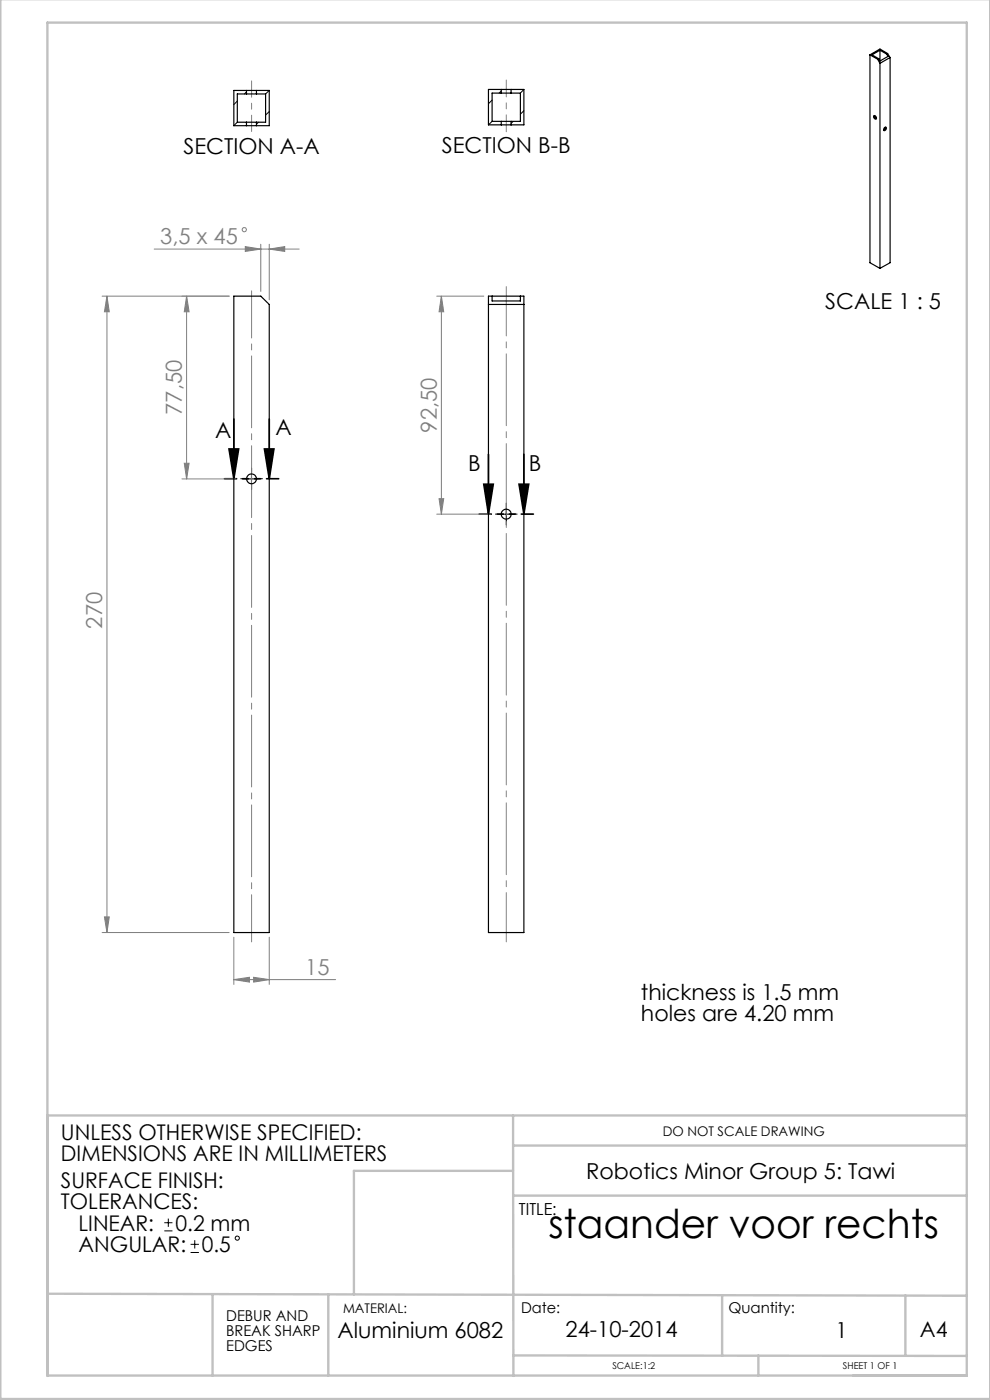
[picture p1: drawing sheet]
<svg xmlns="http://www.w3.org/2000/svg" width="210mm" height="297mm" viewBox="0 0 210 297" stroke-linecap="round" stroke-linejoin="round" font-family="sans-serif">
<g fill="none" stroke="#808080" stroke-width=".21">
<path d="M32.7 52.8h30.8M52 52.3l3.3 .5-3.3 .5zM55.3 51.8v10M57.1 52.8l3.3-.5v1zM57.1 51.8v11.8M21.7 62.8h26.9M22.7 62.8l.5 3.3h-1zM22.7 62.8v135M39.6 62.8v38.8M39.6 62.8l.5 3.3h-1zM92.6 62.8h10M93.6 62.8l.5 3.3h-1z"/>
<path d="M93.6 62.8v46.3M39.1 98.3h1l-.5 3.3zM38.6 101.6h11.5M92.6 109.1h11.5M93.1 105.8h1l-.5 3.3zM21.7 197.8h26.9M22.2 194.5h1l-.5 3.3zM49.6 198.8v10M57.1 198.8v10M49.6 207.8l3.3-.5v1zM49.6 207.8h21.6M53.8 207.3l3.3 .5-3.3 .5z"/>
<circle cx="51.8" cy="48.7" r=".46"/>
</g>
<g fill="none" stroke="#000" stroke-width=".21">
<path d="M52.1 101.6h2.5M53.3 100.3v2.5M106.1 109.1h2.5M107.4 107.8v2.5M34.9 259.4h1.7M35.7 258.5v1.8M34.9 261.1h1.7M40.4 265.7h1.8M40.4 264h1.8M41.3 263.1v1.8"/>
<circle cx="50.3" cy="262.7" r=".44"/>
</g>
<path d="M48.6 95.2h2l-1 6.4zM49.6 88.9v12.7M56.1 95.2h2l-1 6.4zM57.1 88.9v12.7M103.6 96.4v12.7M111.1 96.4v12.7M102.6 102.7h2l-1 6.4zM110.1 102.7h2l-1 6.4z" fill="none" stroke="#000" stroke-width=".35"/>
<path d="M52.1 101.6h-1M53.4 100.3v-1M53.4 102.8v1.1M54.6 101.6h1.1M106.1 109.1h-1M107.4 107.8v-1M107.4 110.3v1.1M108.6 109.1h1.1" fill="none" stroke="#000" stroke-width=".21" stroke-dasharray="15.2 1.3 1.3 1.3"/>
<path d="M59.1 101.6h-11.5M113.1 109.1h-11.5" fill="none" stroke="#000" stroke-width=".35" stroke-dasharray="6.3 1.3 1.3 1.3 1.3 1.3" stroke-dashoffset="3.8"/>
<path d="M53.4 61.7v138.1" fill="none" stroke="#808080" stroke-width=".21" stroke-dasharray="15.2 1.3 1.3 1.3" stroke-dashoffset="5.2"/>
<path d="M107.4 60.8v139" fill="none" stroke="#808080" stroke-width=".21" stroke-dasharray="15.2 1.3 1.3 1.3" stroke-dashoffset="4.8"/>
<path d="M53.4 27.9v-10.7" fill="none" stroke="#808080" stroke-width=".21" stroke-dasharray="15.2 1.3 1.3 1.3" stroke-dashoffset="11.8"/>
<path d="M107.4 28v-11" fill="none" stroke="#808080" stroke-width=".21" stroke-dasharray="15.2 1.3 1.3 1.3" stroke-dashoffset="11.7"/>
<g fill="none" stroke="#c0c0c0" stroke-width=".5">
<path d="M.1 -.1v296.9h209.9v-296.9M10.1 236.6h195M108.8 236.6l.1 55.3M108.8 253.6h96.3M108.8 248.4h-33.7v26.2M108.9 243h96.2M10.1 274.5l195 .4M45.1 274.5v17.3M69.6 274.6v17.2M153.2 274.8v12.8M192.1 274.8v12.7M10.1 291.8h195v-287h-195v287.1"/>
<path d="M108.9 287.5l96.2 .2M160.9 287.5v4.3"/>
</g>
<g fill="#000">
<path d="M56.1 95.2h2l-1 6.4zM48.6 95.2h2l-1 6.4z"/>
<path d="M110.1 102.7h2l-1 6.4zM102.6 102.7h2l-1 6.4z"/>
</g>
<g fill="#808080">
<path d="M52 52.3l3.3 .5-3.3 .5zM57.1 52.8l3.3-.5v1zM49.6 207.8l3.3-.5v1zM53.8 207.3l3.3 .5-3.3 .5z"/>
<path d="M39.1 98.3h1l-.5 3.3zM39.6 62.8l.5 3.3h-1z"/>
<path d="M93.1 105.8h1l-.5 3.3zM93.6 62.8l.5 3.3h-1z"/>
<path d="M22.7 62.8l.5 3.3h-1zM22.2 194.5h1l-.5 3.3z"/>
</g>
<g fill="none" stroke="#000" stroke-width=".25">
<path d="M52.3 19.9h2.1M52.3 19.2h2.1M52.3 19.2h-2.7v7.5h2.7M52.3 19.9h-2v6h2M52.3 19.2v.7M54.4 19.2h2.7v7.5h-2.7M54.4 19.9h1.9v6h-1.9M54.4 19.2v.7M106.3 19h2.1M106.3 19.8h2.1M106.3 19h-2.7v7.5h2.7M106.3 19.8h-1.9v5.9h1.9"/>
<path d="M106.3 19v.8M108.4 19h2.7v7.5h-2.7M108.4 19.8h2v5.9h-2M108.4 19v.8M184.5 11.6v44.1l2.2 1.2M184.5 11.6l1.7 1M186.2 12.6l.5 .8M186.4 12.4l-.2 .2M186.4 12.4l.3 .5M186.7 10.7v2.2M186.7 13.4v43.5M186.7 10.7l1.4 .8"/>
<path d="M186.7 10.7l-1.7 .9 1.4 .8M188.1 11.5l.3 .5-1.7 .9M188.3 11.4l-.2 .1M188.3 11.4l.5 .8M188.3 11.4l-1.6-1-2.2 1.2M188.8 12.2l-2.1 1.2M188.8 12.2v43.5l-2.1 1.2M52.3 26.7h2.1M52.3 25.9h2.1M52.3 25.9v.8M54.4 25.9v.8M106.3 26.5h2.1"/>
<path d="M106.3 25.7h2.1M106.3 25.7v.8M108.4 25.7v.8M185.3 24.5h.1a.42 .42 0 0 1 .5 .3 .42 .42 0 0 1-.2 .5l-.4-.4zM185.5 24.5l.1 .3 .3 .3M187.6 27.1a.28 .28 0 0 1 .5 0 .28 .28 0 0 1-.2 .4l-.1 .2a.23 .23 0 0 1-.4-.1 .23 .23 0 0 1 .1-.3zM187.8 27l-.1 .3-.3 .3M49.6 62.8h5.7l1.8 1.8v133.2h-7.5zM103.6 62.8h7.5v135h-7.5zM103.6 64.6h7.5M104.4 62.8v1h6v-1"/>
<circle cx="53.3" cy="101.6" r="1.05"/>
<circle cx="107.4" cy="109.1" r="1.06"/>
</g>
<path d="M52.3 19.5l-.4 .4M57.1 19.2l-.8 .7M106.3 19.3l-.4 .5M111.1 19l-.7 .8M50.3 21.4l-.7 .8M50.3 25.9l-.7 .8M54.8 25.9l-.4 .5M57.1 23.7l-.8 .7M104.4 21.2l-.8 .8M104.4 25.7l-.8 .8M108.9 25.7l-.5 .5M111.1 23.5l-.7 .7" fill="none" stroke="#000" stroke-width=".21"/>
<text font-size="8.5" x="116.3" y="262.6">staander voor rechts</text>
<g font-size="4.7">
<text x="38.9" y="32.7">SECTION A-A</text>
<text x="93.7" y="32.5">SECTION B-B</text>
<text x="175.1" y="65.5">SCALE 1 : 5</text>
<text x="45.7" y="92.9">A</text>
<text x="58.4" y="92.4">A</text>
<text x="99.3" y="99.9">B</text>
<text x="112.2" y="99.8">B</text>
<text x="136" y="212.1">thickness is 1.5 mm</text>
<text x="136" y="216.6">holes are 4.20 mm</text>
<text x="124.3" y="250.1">Robotics Minor Group 5: Tawi</text>
<text x="71.6" y="283.8">Aluminium 6082</text>
<text x="120" y="283.6">24-10-2014</text>
<text x="177.3" y="283.8">1</text>
</g>
<g font-size="4.7" fill="#808080">
<text x="34" y="51.7">3,5 x 45</text>
<text x="38.6" y="88" transform="rotate(-90 38.6 88)">77,50</text>
<text x="92.6" y="91.8" transform="rotate(-90 92.6 91.8)">92,50</text>
<text x="21.7" y="133.4" transform="rotate(-90 21.7 133.4)">270</text>
<text x="64.8" y="206.8">15</text>
</g>
<g font-size="4.6">
<text x="12.9" y="241.7">UNLESS OTHERWISE SPECIFIED:</text>
<text x="12.9" y="246.3">DIMENSIONS ARE IN MILLIMETERS</text>
<text x="12.9" y="251.9">SURFACE FINISH:</text>
<text x="12.9" y="256.5">TOLERANCES:</text>
<text x="16.7" y="261.1">LINEAR:</text>
<text x="37.2" y="261.1">0.2 mm</text>
<text x="16.7" y="265.7">ANGULAR:</text>
<text x="42.8" y="265.7">0.5</text>
<text x="195.1" y="283.6">A4</text>
</g>
<text font-size="3.5" x="110.1" y="257.8">TITLE:</text>
<g font-size="3.2">
<text x="48" y="280.2">DEBUR AND</text>
<text x="110.6" y="278.5">Date:</text>
<text x="154.5" y="278.5">Quantity:</text>
<text x="48" y="283.4">BREAK SHARP</text>
<text x="48" y="286.6">EDGES</text>
</g>
<g font-size="2.8">
<text x="140.6" y="240.9">DO NOT SCALE DRAWING</text>
<text x="72.8" y="278.5">MATERIAL:</text>
</g>
<g font-size="2">
<text x="129.9" y="290.5">SCALE:1:2</text>
<text x="178.8" y="290.5">SHEET 1 OF 1</text>
</g>
</svg>
